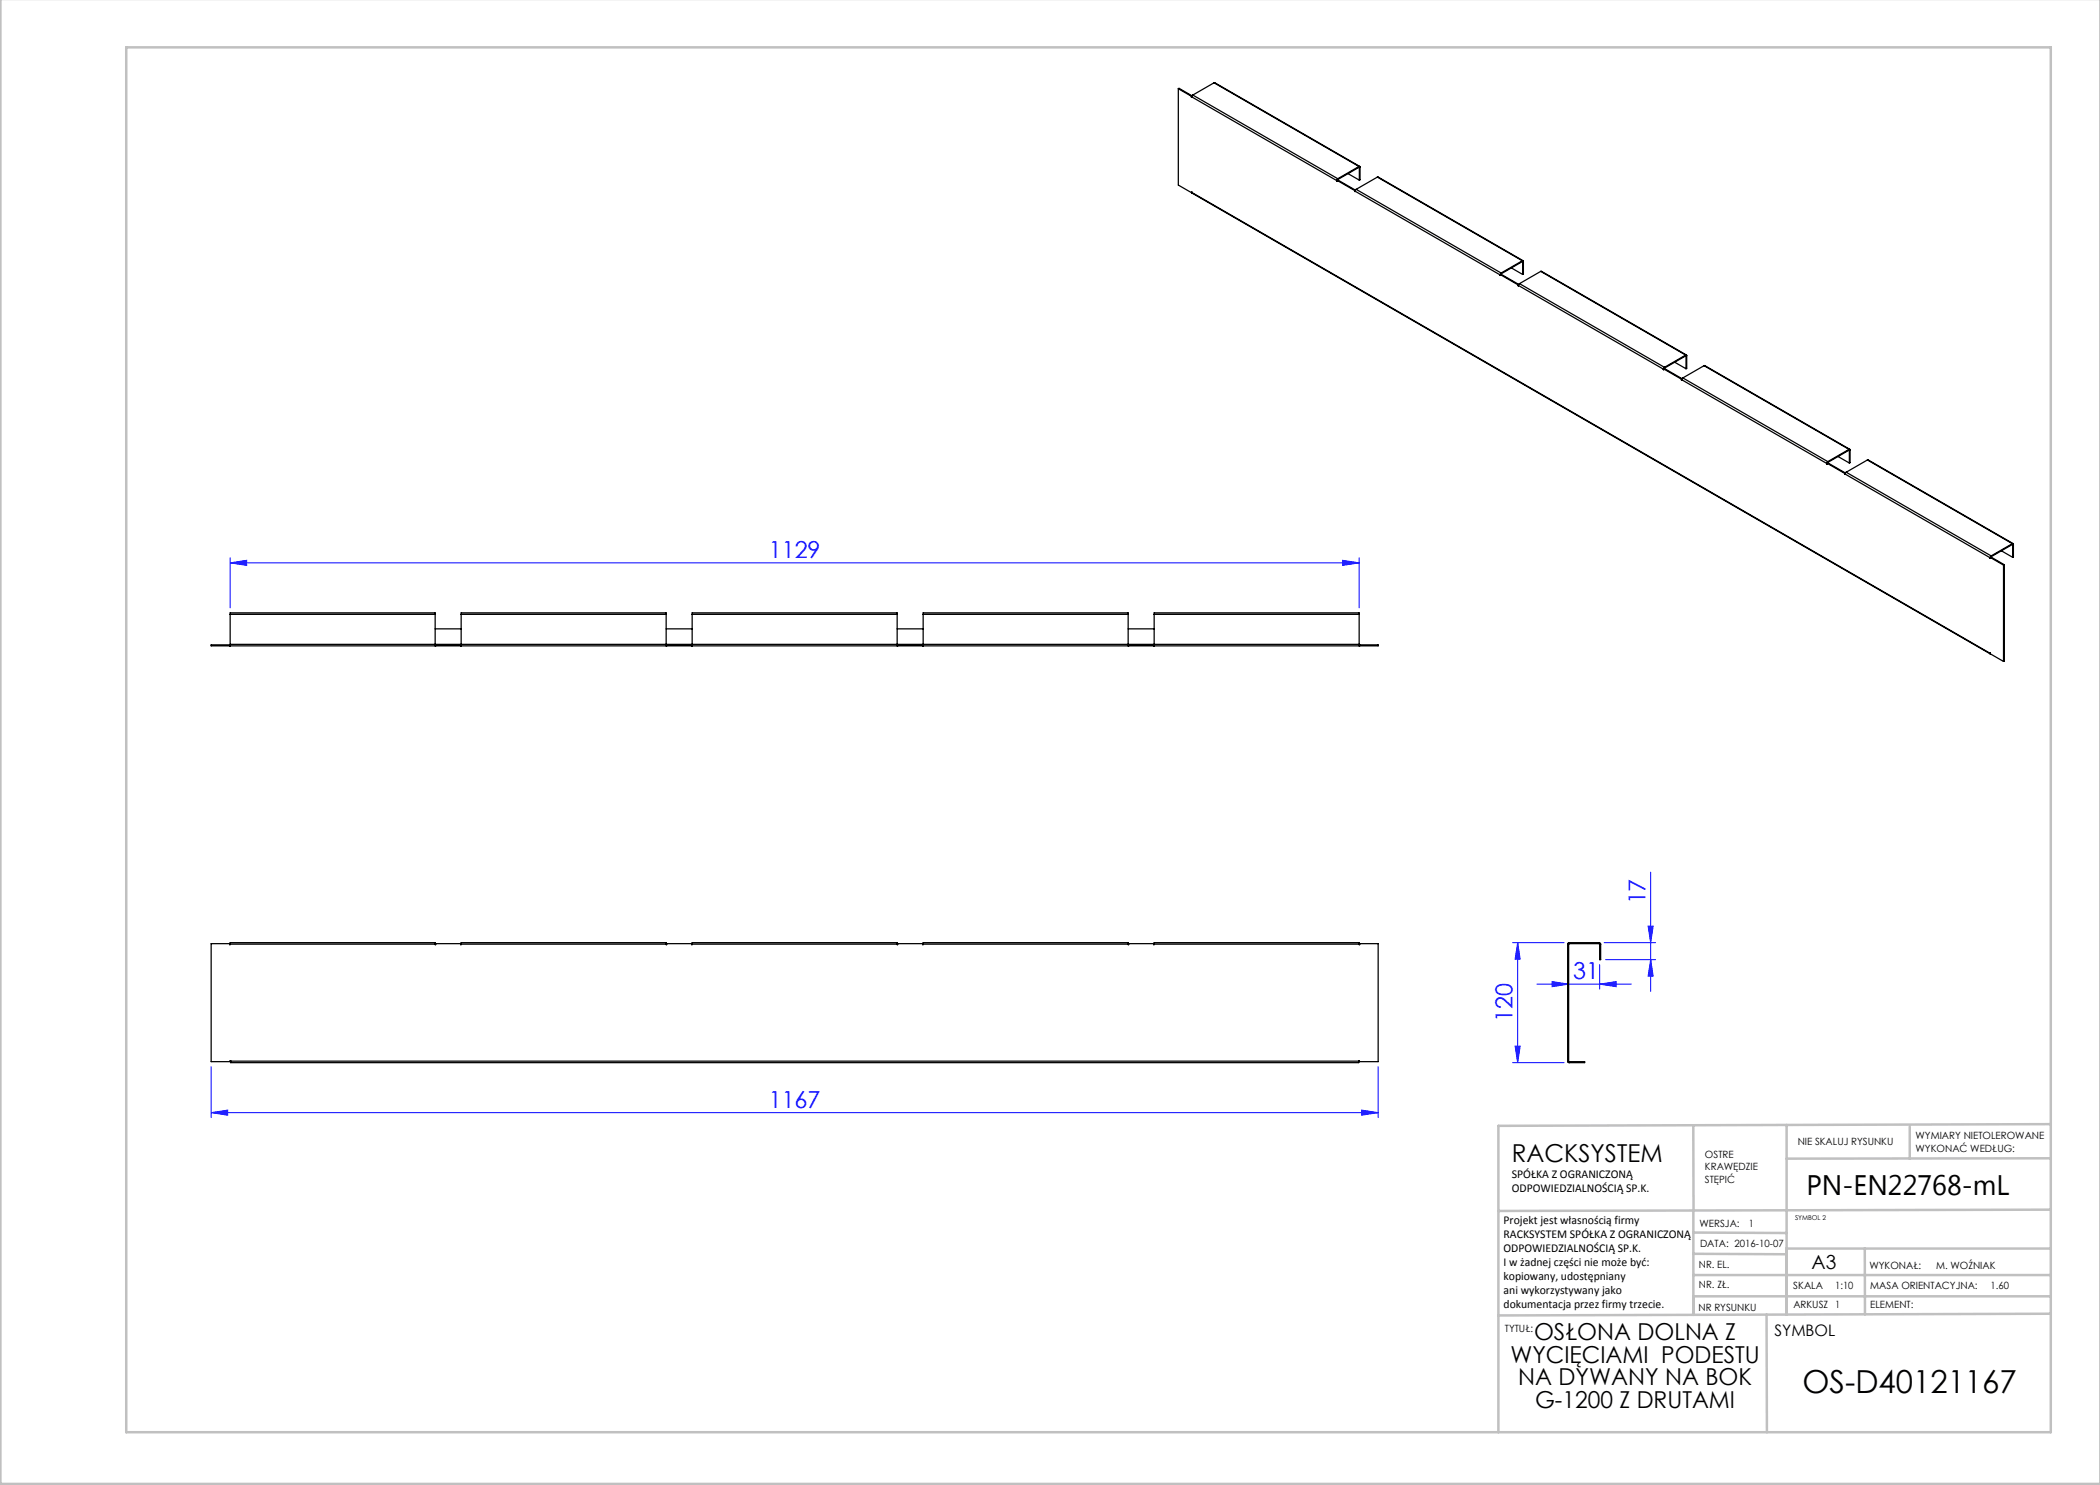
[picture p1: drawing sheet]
<svg xmlns="http://www.w3.org/2000/svg" width="420mm" height="297mm" viewBox="0 0 420 297" stroke-linecap="round" stroke-linejoin="round" font-family="sans-serif">
<g fill="none" stroke="#00f" stroke-width=".2">
<path d="M46 112.6l3.3-.5v1zM46 111.6v10M46 112.6h225.8M268.5 112.1l3.3 .5-3.3 .5zM271.8 111.6v10M330.1 174.4v23.9M302.5 188.5h10.3M303.5 188.5l.5 3.3h-1zM303.5 188.5v24M307.4 196.8h18.9M310.4 196.3l3.3 .5-3.3 .5zM319.9 196.8l3.3-.5v1z"/>
<path d="M319.9 192.9v4.9M320.8 188.5h10.3M321.1 191.9h10M329.6 185.2h1l-.5 3.3zM330.1 191.9l.5 3.3h-1zM42.2 213.3v10.2M275.6 213.3v10.2M302.5 212.5h10.3M303 209.2h1l-.5 3.3zM42.2 222.5l3.3-.5v1zM42.2 222.5h233.4M272.3 222l3.3 .5-3.3 .5z"/>
</g>
<g fill="none" stroke="#c0c0c0" stroke-width=".5">
<path d="M.1 -.1v296.9h419.9M25.2 9.5h385v276.9h-385zM338.7 225.2v16.9M357.3 225v37.9M382 225.4v6.3M410.1 224.8l-110.4 .4v61.2M410.1 231.7h-52.8M338.7 259.3h71.5M338.7 255h71.5M338.7 250.8l18.6 .1M338.7 246.5l18.6 .1M338.7 242.1v20.9"/>
<path d="M373 249.7v13.2M410.1 241.9l-110.4 .3M410.2 249.7h-52.9v13.2M353.3 262.9l.1 23.5M410.2 262.7l-110.5 .4"/>
</g>
<g fill="#00f">
<path d="M319.9 196.8l3.3-.5v1zM310.4 196.3l3.3 .5-3.3 .5z"/>
<path d="M42.2 222.5l3.3-.5v1zM272.3 222l3.3 .5-3.3 .5zM46 112.6l3.3-.5v1zM268.5 112.1l3.3 .5-3.3 .5z"/>
<path d="M303 209.2h1l-.5 3.3zM303.5 188.5l.5 3.3h-1zM330.1 191.9l.5 3.3h-1zM329.6 185.2h1l-.5 3.3z"/>
</g>
<g fill="none" stroke="#000" stroke-width=".25">
<path d="M235.7 17.7v19.3l2.7 1.6M235.7 17.7l2.6 1.6M235.7 17.7h.1l2.6 1.5M238.3 19.3v.1M238.4 19.4h-.1M238.4 19.4l28.9 16.7M238.4 19.2l-.1 .1M238.6 19l-.2 .4M238.6 19l29 16.7M242.8 16.6l29.1 16.7M242.8 16.6l29 16.7M242.8 16.6l-4.2 2.4"/>
<path d="M238.4 38.6v-.2l159.5 92.2M238.4 38.5l159.6 92.3M238.4 38.4v.1M238.4 38.5v.1M267.3 36.2l.1-.1 3.5 2M267.3 36.1v.1M267.3 36.1l.3-.1 3.5 2M267.4 36.2h-.1M267.6 35.7l-.3 .4M267.6 35.9l-.1 .1M267.6 35.7v.2M269.6 34.7l2.3 1.3"/>
<path d="M270.9 38.1v.2M271 38.2l29 16.8M271 38.2l-.1 .1M271.1 38l-.2 .1M271.2 37.9l-.2 .3M271.2 37.9l29 16.7M271.8 33.3l.2 .1M271.8 33.5h.1M271.8 33.3l-4.2 2.4M271.8 33.3v.2M271.8 33.5l-4.2 2.4M271.9 33.5v2.5"/>
<path d="M272 33.4l-.1 .1M272 33.4v2.6h-.1M275.5 35.4l29.1 16.7M275.5 35.4l-4.3 2.5M275.5 35.4l29 16.8M300 55v.1M300.1 54.9l-.1 .2M300.1 54.9l3.5 2.1M300.1 54.9h.1l3.6 2-.2 .1M300.1 54.9l-.1 .1M300.1 55l-.1 .1M300.2 54.6l-.2 .4"/>
<path d="M300.2 54.8v.1M300.2 54.6v.2M302.3 53.6l2.2 1.3M303.6 57v.1M303.7 57.1l29 16.7M303.7 57.1h-.1M303.9 56.7l-.2 .4M303.9 56.7l29 16.8M304.5 52.2l.2 .1M304.5 52.3v.1M304.5 52.2l-4.3 2.4M304.5 52.2v.1"/>
<path d="M304.5 52.3l-4.3 2.5M304.5 52.4v2.5M304.7 52.3l-.2 .1M304.7 52.3v2.5l-.2 .1M308.1 54.3l29.2 16.7M308.1 54.3l29 16.7M308.1 54.3l-4.2 2.4M332.7 73.8v.1M332.7 73.8l3.6 2M332.7 73.8l.2-.1 3.5 2-.1 .1M332.7 73.8h.1M332.7 73.9h.1"/>
<path d="M332.9 73.5l-.2 .3M332.9 73.6l-.1 .2M332.9 73.5v.1M334.9 72.4l2.3 1.4M336.3 75.8v.2M336.4 76l28.9 16.7M336.4 76h-.1M336.6 75.6l-.2 .4M336.6 75.6l29 16.7M337.1 71l.2 .1M337.1 71.2h.1M337.1 71l-4.2 2.5"/>
<path d="M337.1 71v.2M337.1 71.2l-4.2 2.4M337.2 71.2v2.6M337.3 71.1l-.1 .1M337.3 71.1v2.6l-.1 .1M340.8 73.1l29.2 16.8M340.8 73.1l29 16.8M340.8 73.1l-4.2 2.5M365.3 92.8l.1-.1 3.6 2M365.3 92.7v.1M365.3 92.7l.3-.1 3.5 2-.1 .1M365.4 92.7l-.1 .1"/>
<path d="M365.6 92.3l-.3 .4M365.6 92.5l-.1 .1M365.6 92.3v.2M367.6 91.3l2.3 1.3M369 94.7v.2M369 94.8l29 16.8M369 94.8v.1M369.2 94.4l-.2 .4M369.2 94.4l29 16.8M369.8 89.9l.2 .1M369.8 90l.1 .1M369.8 89.9l-4.2 2.4"/>
<path d="M369.8 89.9v.1M369.8 90l-4.2 2.5M369.9 90.1v2.5M370 90l-.1 .1M370 90v2.5l-.1 .1M373.5 92l29.1 16.7M373.5 92l-4.3 2.4M373.5 92l29 16.7M398 111.6h.1M398.1 111.5l-.1 .1M398.1 111.5l2.6 1.5M398.1 111.5l.1-.1 2.6 1.5"/>
<path d="M398.1 111.6h-.1M398.2 111.2l-.2 .4M398.2 111.3v.2M398.2 111.2v.1M400.3 110.2l2.2 1.3M400.7 113v19.3M400.8 112.9l-.1 .1M400.8 112.9v19.3l-.1 .1M402.5 108.7l.2 .2M402.5 108.9h.1M402.5 108.7l-4.3 2.5M402.5 108.7v.2"/>
<path d="M402.5 108.9l-4.3 2.4M402.5 108.9v2.6M402.7 108.9h-.2M402.7 108.9v2.5l-.2 .1M45.9 129v.2M46 122.9v-.3h41v.3M46 128.9v.3M46 129h-3.8v.2h233.4v-.2h-3.8M46 122.9v6M46 122.9h41M46 128.9h225.8M87 122.9v6.3"/>
<path d="M87 129h5.2M87 125.8h5.2M87.1 129v.2M92.1 129v.2M92.2 122.9v-.3h41v.3M92.2 122.9v6.3M92.2 122.9h41M133.2 122.9v6.3M133.2 129h5.2M133.2 125.8h5.2M133.3 129v.2M138.3 129v.2"/>
<path d="M138.4 122.9v-.3h41v.3M138.4 122.9v6.3M138.4 122.9h41M179.4 122.9v6.3M179.4 129h5.2M179.4 125.8h5.2M179.5 129v.2M184.5 129v.2M184.6 122.9v-.3h41v.3M184.6 122.9v6.3M184.6 122.9h41M225.6 122.9v6.3"/>
<path d="M225.6 129h5.2M225.6 125.8h5.2M225.7 129v.2M230.7 129v.2M230.8 122.9v-.3h41v.3M230.8 122.9v6.3M230.8 122.9h41M271.8 128.9v.3M271.8 122.9v6M271.9 129v.2M397.9 130.6l.2 .2M398 130.6v.1"/>
<path d="M398 130.7l2.7 1.6M398 130.6h-.1M46 188.8v-.3h41v.3M46 188.8h41M46 188.8l-.1 .1v-.2h-3.7v23.6h3.8v-.2l.1 .1M87 188.8v.1l.1-.2h5v.2l.1-.1M92.2 188.8v-.3h41v.3M92.2 188.8h41M133.2 188.8v.1l.1-.2h5v.2l.1-.1M138.4 188.8v-.3h41v.3M138.4 188.8h41M179.4 188.8v.1l.1-.2h5v.2l.1-.1"/>
<path d="M184.6 188.8v-.3h41v.3M184.6 188.8h41M225.6 188.8v.1l.1-.2h5v.2l.1-.1M230.8 188.8v-.3h41v.3M230.8 188.8h41M271.8 188.8l.1 .1v-.2h3.7v23.6h-3.8v-.2l-.1 .1M313.5 188.7h.2v23.6h-.2M313.5 188.7v23.6M313.8 188.7l-.1 .1M313.8 188.5l-.3 .2M313.8 188.5h6M313.8 188.7h6"/>
<path d="M313.8 188.5v.2M319.8 188.5l.3 .3M319.8 188.7l.1 .1M319.8 188.5v.2M319.9 188.8h.2M319.9 188.8v3.1h.2v-3.1M46.1 212.2v.3h225.6v-.3M46.1 212.2h225.6M313.5 212.3l.3 .2M313.7 212.2l.1 .1M313.8 212.3h3.1v.2h-3.1M313.8 212.3v.2"/>
</g>
<text font-size="6.3" x="360.5" y="278.5">OS-D40121167</text>
<text font-size="5.6" x="361.3" y="239.1">PN-EN22768-mL</text>
<text font-size="4.9" x="302.4" y="232.4">RACKSYSTEM</text>
<g font-size="4.7" fill="#00f">
<text x="153.8" y="111.6">1129</text>
<text x="329.1" y="180.9" transform="rotate(-90 329.1 180.9)">17</text>
<text x="314.7" y="195.8">31</text>
<text x="302.5" y="204.4" transform="rotate(-90 302.5 204.4)">120</text>
<text x="153.8" y="221.5">1167</text>
</g>
<g font-size="4.7">
<text x="306.8" y="268.1">OSŁONA DOLNA Z</text>
<text x="302.1" y="272.6">WYCIĘCIAMI PODESTU</text>
<text x="303.6" y="277.1">NA DYWANY NA BOK</text>
<text x="307" y="281.6">G-1200 Z DRUTAMI</text>
</g>
<text font-size="3.9" x="362.3" y="253.8">A3</text>
<text font-size="3.2" x="354.9" y="267.2">SYMBOL</text>
<g font-size="2.4">
<text x="302.4" y="235.6">SPÓŁKA Z OGRANICZONĄ</text>
<text x="302.4" y="238.4">ODPOWIEDZIALNOŚCIĄ SP.K.</text>
<text x="300.7" y="244.7">Projekt jest własnością firmy</text>
<text x="300.7" y="247.5">RACKSYSTEM SPÓŁKA Z OGRANICZONĄ</text>
<text x="300.7" y="250.3">ODPOWIEDZIALNOŚCIĄ SP.K.</text>
<text x="300.7" y="253.1">I w żadnej części nie może być:</text>
<text x="300.7" y="256">kopiowany, udostępniany</text>
<text x="300.7" y="258.8">ani wykorzystywany jako</text>
<text x="300.7" y="261.6">dokumentacja przez firmy trzecie.</text>
</g>
<g font-size="2">
<text x="383.1" y="227.9">WYMIARY NIETOLEROWANE</text>
<text x="341" y="231.6">OSTRE</text>
<text x="359.5" y="228.9">NIE SKALUJ RYSUNKU</text>
<text x="383.1" y="230.4">WYKONAĆ WEDŁUG:</text>
<text x="341" y="234.1">KRAWĘDZIE</text>
<text x="341" y="236.6">STĘPIĆ</text>
<text x="339.9" y="245.4">WERSJA:</text>
<text x="349.8" y="245.4">1</text>
<text x="340" y="249.4">DATA: 2016-10-07</text>
<text x="339.8" y="257.6">NR. ZŁ.</text>
<text x="339.8" y="253.5">NR. EL.</text>
<text x="358.7" y="257.7">SKALA</text>
<text x="367" y="257.7">1:10</text>
<text x="373.9" y="253.8">WYKONAŁ:</text>
<text x="374.1" y="257.7">MASA ORIENTACYJNA:</text>
<text x="387.2" y="253.8">M. WOŹNIAK</text>
<text x="398.1" y="257.7">1.60</text>
<text x="339.7" y="262.3">NR RYSUNKU</text>
<text x="358.7" y="261.7">ARKUSZ 1</text>
<text x="374.1" y="261.7">ELEMENT:</text>
<text x="301" y="266.4">TYTUŁ:</text>
</g>
<text font-size="1.3" x="359" y="244">SYMBOL 2</text>
</svg>
